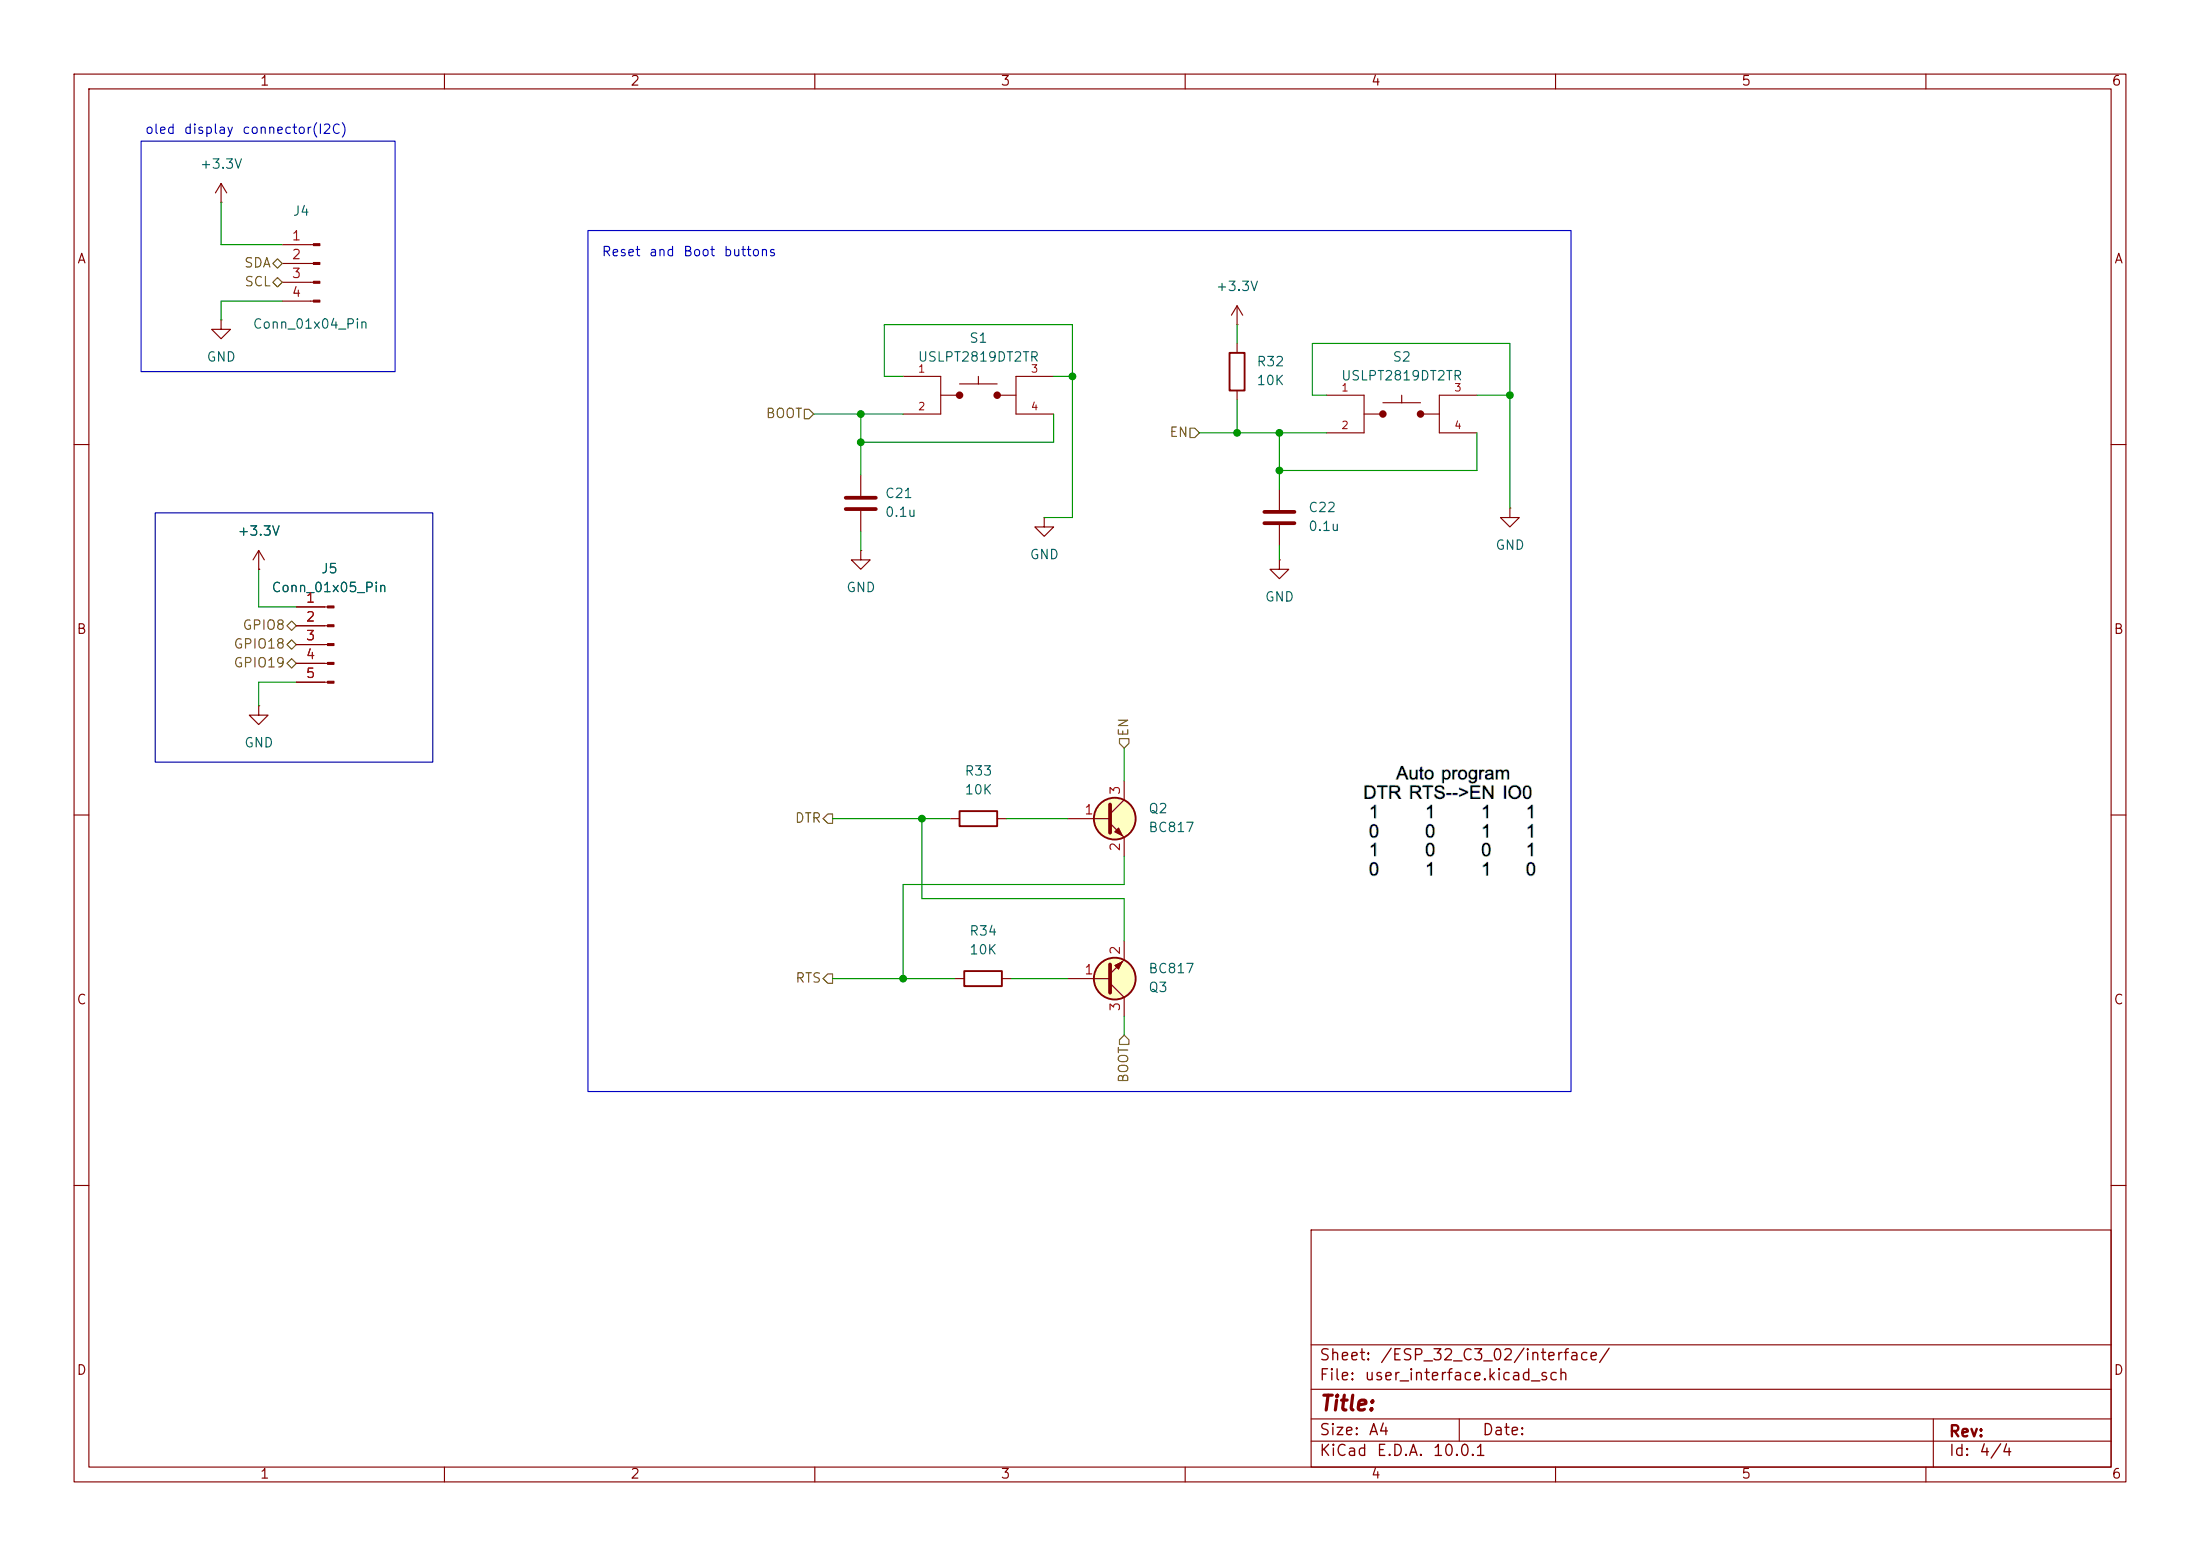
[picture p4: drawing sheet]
(kicad_sch
 (version 20260306)
 (generator "eeschema")
 (generator_version "10.0")
 (paper "A4")
 (lib_symbols
  (symbol "Connector:Conn_01x04_Pin"
   (pin_names
    (offset 1.016) (hide yes)) (exclude_from_sim no) (in_bom yes) (on_board yes)
   (in_pos_files yes)
   (duplicate_pin_numbers_are_jumpers no)
   (property "Reference" "J" (at 0 5.08 0) (show_name no) (do_not_autoplace no) (effects (font (size 1.27 1.27))))
   (property "Value" "Conn_01x04_Pin" (at 0 -7.62 0) (show_name no) (do_not_autoplace no) (effects (font (size 1.27 1.27))))
   (property "Footprint" "" (at 0 0 0) (show_name no) (do_not_autoplace no) (hide yes) (effects (font (size 1.27 1.27))))
   (property "Datasheet" "" (at 0 0 0) (show_name no) (do_not_autoplace no) (hide yes) (effects (font (size 1.27 1.27))))
   (property "Description" "Generic connector, single row, 01x04, script generated" (at 0 0 0) (show_name no) (do_not_autoplace no) (hide yes) (effects (font (size 1.27 1.27))))
   (property "ki_locked" "" (at 0 0 0) (show_name no) (do_not_autoplace no) (effects (font (size 1.27 1.27))))
   (symbol "Conn_01x04_Pin_1_1"
    (rectangle (start 0.8636 2.667) (end 0 2.413) (stroke (width 0.1524) (type default)) (fill (type outline)))
    (rectangle (start 0.8636 0.127) (end 0 -0.127) (stroke (width 0.1524) (type default)) (fill (type outline)))
    (rectangle (start 0.8636 -2.413) (end 0 -2.667) (stroke (width 0.1524) (type default)) (fill (type outline)))
    (rectangle (start 0.8636 -4.953) (end 0 -5.207) (stroke (width 0.1524) (type default)) (fill (type outline)))
    (polyline (pts (xy 1.27 2.54) (xy 0.8636 2.54)) (stroke (width 0.1524) (type default)) (fill (type none)))
    (polyline (pts (xy 1.27 0) (xy 0.8636 0)) (stroke (width 0.1524) (type default)) (fill (type none)))
    (polyline (pts (xy 1.27 -2.54) (xy 0.8636 -2.54)) (stroke (width 0.1524) (type default)) (fill (type none)))
    (polyline (pts (xy 1.27 -5.08) (xy 0.8636 -5.08)) (stroke (width 0.1524) (type default)) (fill (type none)))
    (pin passive line (at 5.08 2.54 180) (length 3.81) (name "Pin_1" (effects (font (size 1.27 1.27)))) (number "1" (effects (font (size 1.27 1.27)))))
    (pin passive line (at 5.08 0 180) (length 3.81) (name "Pin_2" (effects (font (size 1.27 1.27)))) (number "2" (effects (font (size 1.27 1.27)))))
    (pin passive line (at 5.08 -2.54 180) (length 3.81) (name "Pin_3" (effects (font (size 1.27 1.27)))) (number "3" (effects (font (size 1.27 1.27)))))
    (pin passive line (at 5.08 -5.08 180) (length 3.81) (name "Pin_4" (effects (font (size 1.27 1.27)))) (number "4" (effects (font (size 1.27 1.27))))))
   (embedded_fonts no))
  (symbol "Connector:Conn_01x05_Pin"
   (pin_names
    (offset 1.016) (hide yes)) (exclude_from_sim no) (in_bom yes) (on_board yes)
   (in_pos_files yes)
   (duplicate_pin_numbers_are_jumpers no)
   (property "Reference" "J" (at 0 7.62 0) (show_name no) (do_not_autoplace no) (effects (font (size 1.27 1.27))))
   (property "Value" "Conn_01x05_Pin" (at 0 -7.62 0) (show_name no) (do_not_autoplace no) (effects (font (size 1.27 1.27))))
   (property "Footprint" "" (at 0 0 0) (show_name no) (do_not_autoplace no) (hide yes) (effects (font (size 1.27 1.27))))
   (property "Datasheet" "" (at 0 0 0) (show_name no) (do_not_autoplace no) (hide yes) (effects (font (size 1.27 1.27))))
   (property "Description" "Generic connector, single row, 01x05, script generated" (at 0 0 0) (show_name no) (do_not_autoplace no) (hide yes) (effects (font (size 1.27 1.27))))
   (property "ki_locked" "" (at 0 0 0) (show_name no) (do_not_autoplace no) (effects (font (size 1.27 1.27))))
   (symbol "Conn_01x05_Pin_1_1"
    (rectangle (start 0.8636 5.207) (end 0 4.953) (stroke (width 0.1524) (type default)) (fill (type outline)))
    (rectangle (start 0.8636 2.667) (end 0 2.413) (stroke (width 0.1524) (type default)) (fill (type outline)))
    (rectangle (start 0.8636 0.127) (end 0 -0.127) (stroke (width 0.1524) (type default)) (fill (type outline)))
    (rectangle (start 0.8636 -2.413) (end 0 -2.667) (stroke (width 0.1524) (type default)) (fill (type outline)))
    (rectangle (start 0.8636 -4.953) (end 0 -5.207) (stroke (width 0.1524) (type default)) (fill (type outline)))
    (polyline (pts (xy 1.27 5.08) (xy 0.8636 5.08)) (stroke (width 0.1524) (type default)) (fill (type none)))
    (polyline (pts (xy 1.27 2.54) (xy 0.8636 2.54)) (stroke (width 0.1524) (type default)) (fill (type none)))
    (polyline (pts (xy 1.27 0) (xy 0.8636 0)) (stroke (width 0.1524) (type default)) (fill (type none)))
    (polyline (pts (xy 1.27 -2.54) (xy 0.8636 -2.54)) (stroke (width 0.1524) (type default)) (fill (type none)))
    (polyline (pts (xy 1.27 -5.08) (xy 0.8636 -5.08)) (stroke (width 0.1524) (type default)) (fill (type none)))
    (pin passive line (at 5.08 5.08 180) (length 3.81) (name "Pin_1" (effects (font (size 1.27 1.27)))) (number "1" (effects (font (size 1.27 1.27)))))
    (pin passive line (at 5.08 2.54 180) (length 3.81) (name "Pin_2" (effects (font (size 1.27 1.27)))) (number "2" (effects (font (size 1.27 1.27)))))
    (pin passive line (at 5.08 0 180) (length 3.81) (name "Pin_3" (effects (font (size 1.27 1.27)))) (number "3" (effects (font (size 1.27 1.27)))))
    (pin passive line (at 5.08 -2.54 180) (length 3.81) (name "Pin_4" (effects (font (size 1.27 1.27)))) (number "4" (effects (font (size 1.27 1.27)))))
    (pin passive line (at 5.08 -5.08 180) (length 3.81) (name "Pin_5" (effects (font (size 1.27 1.27)))) (number "5" (effects (font (size 1.27 1.27))))))
   (embedded_fonts no))
  (symbol "Device:C"
   (pin_numbers (hide yes))
   (pin_names
    (offset 0.254)) (exclude_from_sim no) (in_bom yes) (on_board yes)
   (in_pos_files yes)
   (duplicate_pin_numbers_are_jumpers no)
   (property "Reference" "C" (at 0.635 2.54 0) (show_name no) (do_not_autoplace no) (effects (font (size 1.27 1.27)) (justify left)))
   (property "Value" "C" (at 0.635 -2.54 0) (show_name no) (do_not_autoplace no) (effects (font (size 1.27 1.27)) (justify left)))
   (property "Footprint" "" (at 0.9652 -3.81 0) (show_name no) (do_not_autoplace no) (hide yes) (effects (font (size 1.27 1.27))))
   (property "Datasheet" "" (at 0 0 0) (show_name no) (do_not_autoplace no) (hide yes) (effects (font (size 1.27 1.27))))
   (property "Description" "Unpolarized capacitor" (at 0 0 0) (show_name no) (do_not_autoplace no) (hide yes) (effects (font (size 1.27 1.27))))
   (symbol "C_0_1"
    (polyline (pts (xy -2.032 0.762) (xy 2.032 0.762)) (stroke (width 0.508) (type default)) (fill (type none)))
    (polyline (pts (xy -2.032 -0.762) (xy 2.032 -0.762)) (stroke (width 0.508) (type default)) (fill (type none))))
   (symbol "C_1_1"
    (pin passive line (at 0 3.81 270) (length 2.794) (name "" (effects (font (size 1.27 1.27)))) (number "1" (effects (font (size 1.27 1.27)))))
    (pin passive line (at 0 -3.81 90) (length 2.794) (name "" (effects (font (size 1.27 1.27)))) (number "2" (effects (font (size 1.27 1.27))))))
   (embedded_fonts no))
  (symbol "Device:R"
   (pin_numbers (hide yes))
   (pin_names
    (offset 0)) (exclude_from_sim no) (in_bom yes) (on_board yes)
   (in_pos_files yes)
   (duplicate_pin_numbers_are_jumpers no)
   (property "Reference" "R" (at 2.032 0 90) (show_name no) (do_not_autoplace no) (effects (font (size 1.27 1.27))))
   (property "Value" "R" (at 0 0 90) (show_name no) (do_not_autoplace no) (effects (font (size 1.27 1.27))))
   (property "Footprint" "" (at -1.778 0 90) (show_name no) (do_not_autoplace no) (hide yes) (effects (font (size 1.27 1.27))))
   (property "Datasheet" "" (at 0 0 0) (show_name no) (do_not_autoplace no) (hide yes) (effects (font (size 1.27 1.27))))
   (property "Description" "Resistor" (at 0 0 0) (show_name no) (do_not_autoplace no) (hide yes) (effects (font (size 1.27 1.27))))
   (symbol "R_0_1"
    (rectangle (start -1.016 -2.54) (end 1.016 2.54) (stroke (width 0.254) (type default)) (fill (type none))))
   (symbol "R_1_1"
    (pin passive line (at 0 3.81 270) (length 1.27) (name "" (effects (font (size 1.27 1.27)))) (number "1" (effects (font (size 1.27 1.27)))))
    (pin passive line (at 0 -3.81 90) (length 1.27) (name "" (effects (font (size 1.27 1.27)))) (number "2" (effects (font (size 1.27 1.27))))))
   (embedded_fonts no))
  (symbol "PCM_Transistor_BJT_AKL:BC817"
   (pin_names (hide yes)) (exclude_from_sim no) (in_bom yes) (on_board yes)
   (in_pos_files yes)
   (duplicate_pin_numbers_are_jumpers no)
   (property "Reference" "Q" (at 5.08 1.27 0) (show_name no) (do_not_autoplace no) (effects (font (size 1.27 1.27)) (justify left)))
   (property "Value" "BC817" (at 5.08 -1.27 0) (show_name no) (do_not_autoplace no) (effects (font (size 1.27 1.27)) (justify left)))
   (property "Footprint" "PCM_Package_TO_SOT_SMD_AKL:SOT-23" (at 5.08 2.54 0) (show_name no) (do_not_autoplace no) (hide yes) (effects (font (size 1.27 1.27))))
   (property "Datasheet" "https://www.tme.eu/Document/7b5ea7386544f524d0315334956093bb/BC817-16.215.pdf" (at 0 0 0) (show_name no) (do_not_autoplace no) (hide yes) (effects (font (size 1.27 1.27))))
   (property "Description" "NPN SOT-23 transistor, 45V, 500mA, 250mW, Complementary to BC807, Alternate KiCAD Library" (at 0 0 0) (show_name no) (do_not_autoplace no) (hide yes) (effects (font (size 1.27 1.27))))
   (symbol "BC817_0_1"
    (polyline (pts (xy 0.635 1.905) (xy 0.635 -1.905) (xy 0.635 -1.905)) (stroke (width 0.508) (type default)) (fill (type none)))
    (polyline (pts (xy 0.635 0.635) (xy 2.54 2.54)) (stroke (width 0) (type default)) (fill (type none)))
    (polyline (pts (xy 0.635 -0.635) (xy 2.54 -2.54) (xy 2.54 -2.54)) (stroke (width 0) (type default)) (fill (type none)))
    (circle (center 1.27 0) (radius 2.8194) (stroke (width 0.254) (type default)) (fill (type background)))
    (polyline (pts (xy 1.27 -1.778) (xy 1.778 -1.27) (xy 2.286 -2.286) (xy 1.27 -1.778) (xy 1.27 -1.778)) (stroke (width 0) (type default)) (fill (type outline))))
   (symbol "BC817_1_1"
    (pin input line (at -5.08 0 0) (length 5.715) (name "B" (effects (font (size 1.27 1.27)))) (number "1" (effects (font (size 1.27 1.27)))))
    (pin passive line (at 2.54 -5.08 90) (length 2.54) (name "E" (effects (font (size 1.27 1.27)))) (number "2" (effects (font (size 1.27 1.27)))))
    (pin passive line (at 2.54 5.08 270) (length 2.54) (name "C" (effects (font (size 1.27 1.27)))) (number "3" (effects (font (size 1.27 1.27))))))
   (embedded_fonts no))
  (symbol "TL3305AF260QG:TL3305AF260QG"
   (pin_names
    (offset 1.016)) (exclude_from_sim no) (in_bom yes) (on_board yes)
   (in_pos_files yes)
   (duplicate_pin_numbers_are_jumpers no)
   (property "Reference" "U" (at -5.08 5.08 0) (show_name no) (do_not_autoplace no) (effects (font (size 1.27 1.27)) (justify left bottom)))
   (property "Value" "TL3305AF260QG" (at -5.08 -5.08 0) (show_name no) (do_not_autoplace no) (effects (font (size 1.27 1.27)) (justify left bottom)))
   (property "Footprint" "TL3305AF260QG:SW_TL3305AF260QG" (at 0 0 0) (show_name no) (do_not_autoplace no) (hide yes) (effects (font (size 1.27 1.27)) (justify bottom)))
   (property "Datasheet" "" (at 0 0 0) (show_name no) (do_not_autoplace no) (hide yes) (effects (font (size 1.27 1.27))))
   (property "Description" "Tactile Switch SPST-NO Top Actuated Surface Mount" (at 0 0 0) (show_name no) (do_not_autoplace no) (hide yes) (effects (font (size 1.27 1.27)) (justify bottom)))
   (property "MF" "E-Switch" (at 0 0 0) (show_name no) (do_not_autoplace no) (hide yes) (effects (font (size 1.27 1.27)) (justify bottom)))
   (property "MAXIMUM_PACKAGE_HEIGHT" "3.8mm" (at 0 0 0) (show_name no) (do_not_autoplace no) (hide yes) (effects (font (size 1.27 1.27)) (justify bottom)))
   (property "Package" "SMD-4 E-Switch" (at 0 0 0) (show_name no) (do_not_autoplace no) (hide yes) (effects (font (size 1.27 1.27)) (justify bottom)))
   (property "Price" "None" (at 0 0 0) (show_name no) (do_not_autoplace no) (hide yes) (effects (font (size 1.27 1.27)) (justify bottom)))
   (property "Check_prices" "https://www.snapeda.com/parts/TL3305AF260QG/E-Switch/view-part/?ref=eda" (at 0 0 0) (show_name no) (do_not_autoplace no) (hide yes) (effects (font (size 1.27 1.27)) (justify bottom)))
   (property "STANDARD" "Manufacturer recommendations" (at 0 0 0) (show_name no) (do_not_autoplace no) (hide yes) (effects (font (size 1.27 1.27)) (justify bottom)))
   (property "PARTREV" "C" (at 0 0 0) (show_name no) (do_not_autoplace no) (hide yes) (effects (font (size 1.27 1.27)) (justify bottom)))
   (property "SnapEDA_Link" "https://www.snapeda.com/parts/TL3305AF260QG/E-Switch/view-part/?ref=snap" (at 0 0 0) (show_name no) (do_not_autoplace no) (hide yes) (effects (font (size 1.27 1.27)) (justify bottom)))
   (property "MP" "TL3305AF260QG" (at 0 0 0) (show_name no) (do_not_autoplace no) (hide yes) (effects (font (size 1.27 1.27)) (justify bottom)))
   (property "Availability" "In Stock" (at 0 0 0) (show_name no) (do_not_autoplace no) (hide yes) (effects (font (size 1.27 1.27)) (justify bottom)))
   (property "MANUFACTURER" "E-Switch" (at 0 0 0) (show_name no) (do_not_autoplace no) (hide yes) (effects (font (size 1.27 1.27)) (justify bottom)))
   (symbol "TL3305AF260QG_0_0"
    (polyline (pts (xy -5.08 2.54) (xy -5.08 -2.54)) (stroke (width 0.1524) (type default)) (fill (type none)))
    (polyline (pts (xy -5.08 0) (xy -2.54 0)) (stroke (width 0.1524) (type default)) (fill (type none)))
    (polyline (pts (xy -2.54 1.524) (xy 0 1.524)) (stroke (width 0.1524) (type default)) (fill (type none)))
    (circle (center -2.54 0) (radius 0.254) (stroke (width 0.508) (type default)) (fill (type none)))
    (polyline (pts (xy 0 2.54) (xy 0 1.524)) (stroke (width 0.1524) (type default)) (fill (type none)))
    (polyline (pts (xy 0 1.524) (xy 2.54 1.524)) (stroke (width 0.1524) (type default)) (fill (type none)))
    (circle (center 2.54 0) (radius 0.254) (stroke (width 0.508) (type default)) (fill (type none)))
    (polyline (pts (xy 5.08 2.54) (xy 5.08 -2.54)) (stroke (width 0.1524) (type default)) (fill (type none)))
    (polyline (pts (xy 5.08 0) (xy 2.54 0)) (stroke (width 0.1524) (type default)) (fill (type none)))
    (pin passive line (at -10.16 2.54 0) (length 5.08) (name "" (effects (font (size 1.016 1.016)))) (number "1" (effects (font (size 1.016 1.016)))))
    (pin passive line (at -10.16 -2.54 0) (length 5.08) (name "" (effects (font (size 1.016 1.016)))) (number "2" (effects (font (size 1.016 1.016)))))
    (pin passive line (at 10.16 2.54 180) (length 5.08) (name "" (effects (font (size 1.016 1.016)))) (number "3" (effects (font (size 1.016 1.016)))))
    (pin passive line (at 10.16 -2.54 180) (length 5.08) (name "" (effects (font (size 1.016 1.016)))) (number "4" (effects (font (size 1.016 1.016))))))
   (embedded_fonts no))
  (symbol "power:+3.3V"
   (power global)
   (pin_numbers (hide yes))
   (pin_names
    (offset 0) (hide yes)) (exclude_from_sim no) (in_bom yes) (on_board yes)
   (in_pos_files yes)
   (duplicate_pin_numbers_are_jumpers no)
   (property "Reference" "#PWR" (at 0 -3.81 0) (show_name no) (do_not_autoplace no) (hide yes) (effects (font (size 1.27 1.27))))
   (property "Value" "+3.3V" (at 0 3.556 0) (show_name no) (do_not_autoplace no) (effects (font (size 1.27 1.27))))
   (property "Footprint" "" (at 0 0 0) (show_name no) (do_not_autoplace no) (hide yes) (effects (font (size 1.27 1.27))))
   (property "Datasheet" "" (at 0 0 0) (show_name no) (do_not_autoplace no) (hide yes) (effects (font (size 1.27 1.27))))
   (property "Description" "Power symbol creates a global label with name \"+3.3V\"" (at 0 0 0) (show_name no) (do_not_autoplace no) (hide yes) (effects (font (size 1.27 1.27))))
   (symbol "+3.3V_0_1"
    (polyline (pts (xy -0.762 1.27) (xy 0 2.54)) (stroke (width 0) (type default)) (fill (type none)))
    (polyline (pts (xy 0 2.54) (xy 0.762 1.27)) (stroke (width 0) (type default)) (fill (type none)))
    (polyline (pts (xy 0 0) (xy 0 2.54)) (stroke (width 0) (type default)) (fill (type none))))
   (symbol "+3.3V_1_1"
    (pin power_in line (at 0 0 90) (length 0) (name "" (effects (font (size 1.27 1.27)))) (number "1" (effects (font (size 1.27 1.27))))))
   (embedded_fonts no))
  (symbol "power:GND"
   (power global)
   (pin_numbers (hide yes))
   (pin_names
    (offset 0) (hide yes)) (exclude_from_sim no) (in_bom yes) (on_board yes)
   (in_pos_files yes)
   (duplicate_pin_numbers_are_jumpers no)
   (property "Reference" "#PWR" (at 0 -6.35 0) (show_name no) (do_not_autoplace no) (hide yes) (effects (font (size 1.27 1.27))))
   (property "Value" "GND" (at 0 -3.81 0) (show_name no) (do_not_autoplace no) (effects (font (size 1.27 1.27))))
   (property "Footprint" "" (at 0 0 0) (show_name no) (do_not_autoplace no) (hide yes) (effects (font (size 1.27 1.27))))
   (property "Datasheet" "" (at 0 0 0) (show_name no) (do_not_autoplace no) (hide yes) (effects (font (size 1.27 1.27))))
   (property "Description" "Power symbol creates a global label with name \"GND\" , ground" (at 0 0 0) (show_name no) (do_not_autoplace no) (hide yes) (effects (font (size 1.27 1.27))))
   (symbol "GND_0_1"
    (polyline (pts (xy 0 0) (xy 0 -1.27) (xy 1.27 -1.27) (xy 0 -2.54) (xy -1.27 -1.27) (xy 0 -1.27)) (stroke (width 0) (type default)) (fill (type none))))
   (symbol "GND_1_1"
    (pin power_in line (at 0 0 270) (length 0) (name "" (effects (font (size 1.27 1.27)))) (number "1" (effects (font (size 1.27 1.27))))))
   (embedded_fonts no)))
 (rectangle
  (start 19.05 19.05)
  (end 53.34 50.165)
  (stroke (width 0) (type default))
  (fill (type none)))
 (rectangle
  (start 79.375 31.115)
  (end 212.09 147.32)
  (stroke (width 0) (type default))
  (fill (type none)))
 (rectangle
  (start 20.955 69.215)
  (end 58.42 102.87)
  (stroke (width 0) (type default))
  (fill (type none)))
 (text "Reset and Boot buttons\n"
  (exclude_from_sim no)
  (at 92.71 34.29 0)
  (effects (font (size 1.27 1.27))))
 (text "oled display connector(I2C)\n"
  (exclude_from_sim no)
  (at 33.02 17.78 0)
  (effects (font (size 1.27 1.27))))
 (junction
  (at 116.205 55.88)
  (diameter 0)
  (color 0 0 0 0))
 (junction
  (at 167.005 58.42)
  (diameter 0)
  (color 0 0 0 0))
 (junction
  (at 172.72 58.42)
  (diameter 0)
  (color 0 0 0 0))
 (junction
  (at 116.205 59.69)
  (diameter 0)
  (color 0 0 0 0))
 (junction
  (at 121.92 132.08)
  (diameter 0)
  (color 0 0 0 0))
 (junction
  (at 124.46 110.49)
  (diameter 0)
  (color 0 0 0 0))
 (junction
  (at 144.78 50.8)
  (diameter 0)
  (color 0 0 0 0))
 (junction
  (at 172.72 63.5)
  (diameter 0)
  (color 0 0 0 0))
 (junction
  (at 203.835 53.34)
  (diameter 0)
  (color 0 0 0 0))
 (wire
  (pts (xy 177.165 53.34) (xy 177.165 46.355))
  (stroke (width 0) (type default)))
 (wire
  (pts (xy 172.72 63.5) (xy 199.39 63.5))
  (stroke (width 0) (type default)))
 (wire
  (pts (xy 136.525 132.08) (xy 144.145 132.08))
  (stroke (width 0) (type default)))
 (wire
  (pts (xy 172.72 63.5) (xy 172.72 66.04))
  (stroke (width 0) (type default)))
 (wire
  (pts (xy 144.78 43.815) (xy 144.78 50.8))
  (stroke (width 0) (type default)))
 (wire
  (pts (xy 34.925 92.075) (xy 34.925 95.25))
  (stroke (width 0) (type default)))
 (wire
  (pts (xy 112.395 110.49) (xy 124.46 110.49))
  (stroke (width 0) (type default)))
 (wire
  (pts (xy 144.78 69.85) (xy 140.97 69.85))
  (stroke (width 0) (type default)))
 (wire
  (pts (xy 151.765 115.57) (xy 151.765 119.38))
  (stroke (width 0) (type default)))
 (wire
  (pts (xy 203.835 53.34) (xy 203.835 68.58))
  (stroke (width 0) (type default)))
 (wire
  (pts (xy 177.165 53.34) (xy 179.07 53.34))
  (stroke (width 0) (type default)))
 (wire
  (pts (xy 167.005 53.975) (xy 167.005 58.42))
  (stroke (width 0) (type default)))
 (wire
  (pts (xy 124.46 110.49) (xy 124.46 121.285))
  (stroke (width 0) (type default)))
 (wire
  (pts (xy 142.24 50.8) (xy 144.78 50.8))
  (stroke (width 0) (type default)))
 (wire
  (pts (xy 199.39 53.34) (xy 203.835 53.34))
  (stroke (width 0) (type default)))
 (wire
  (pts (xy 151.765 121.285) (xy 151.765 127))
  (stroke (width 0) (type default)))
 (wire
  (pts (xy 172.72 58.42) (xy 179.07 58.42))
  (stroke (width 0) (type default)))
 (wire
  (pts (xy 38.1 40.64) (xy 29.845 40.64))
  (stroke (width 0) (type default)))
 (wire
  (pts (xy 172.72 58.42) (xy 172.72 63.5))
  (stroke (width 0) (type default)))
 (wire
  (pts (xy 29.845 27.305) (xy 29.845 33.02))
  (stroke (width 0) (type default)))
 (wire
  (pts (xy 116.205 74.295) (xy 116.205 71.755))
  (stroke (width 0) (type default)))
 (wire
  (pts (xy 172.72 75.565) (xy 172.72 73.66))
  (stroke (width 0) (type default)))
 (wire
  (pts (xy 34.925 76.835) (xy 34.925 81.915))
  (stroke (width 0) (type default)))
 (wire
  (pts (xy 167.005 58.42) (xy 172.72 58.42))
  (stroke (width 0) (type default)))
 (wire
  (pts (xy 199.39 58.42) (xy 199.39 63.5))
  (stroke (width 0) (type default)))
 (wire
  (pts (xy 112.395 132.08) (xy 121.92 132.08))
  (stroke (width 0) (type default)))
 (wire
  (pts (xy 116.205 55.88) (xy 116.205 59.69))
  (stroke (width 0) (type default)))
 (wire
  (pts (xy 124.46 121.285) (xy 151.765 121.285))
  (stroke (width 0) (type default)))
 (wire
  (pts (xy 109.855 55.88) (xy 116.205 55.88))
  (stroke (width 0) (type default)))
 (wire
  (pts (xy 40.005 92.075) (xy 34.925 92.075))
  (stroke (width 0) (type default)))
 (wire
  (pts (xy 34.925 81.915) (xy 40.005 81.915))
  (stroke (width 0) (type default)))
 (wire
  (pts (xy 121.92 50.8) (xy 119.38 50.8))
  (stroke (width 0) (type default)))
 (wire
  (pts (xy 151.765 119.38) (xy 121.92 119.38))
  (stroke (width 0) (type default)))
 (wire
  (pts (xy 119.38 43.815) (xy 119.38 50.8))
  (stroke (width 0) (type default)))
 (wire
  (pts (xy 29.845 33.02) (xy 38.1 33.02))
  (stroke (width 0) (type default)))
 (wire
  (pts (xy 135.89 110.49) (xy 144.145 110.49))
  (stroke (width 0) (type default)))
 (wire
  (pts (xy 203.835 46.355) (xy 203.835 53.34))
  (stroke (width 0) (type default)))
 (wire
  (pts (xy 161.925 58.42) (xy 167.005 58.42))
  (stroke (width 0) (type default)))
 (wire
  (pts (xy 121.92 132.08) (xy 128.905 132.08))
  (stroke (width 0) (type default)))
 (wire
  (pts (xy 29.845 40.64) (xy 29.845 43.18))
  (stroke (width 0) (type default)))
 (wire
  (pts (xy 167.005 43.815) (xy 167.005 46.355))
  (stroke (width 0) (type default)))
 (wire
  (pts (xy 121.92 119.38) (xy 121.92 132.08))
  (stroke (width 0) (type default)))
 (wire
  (pts (xy 151.765 100.965) (xy 151.765 105.41))
  (stroke (width 0) (type default)))
 (wire
  (pts (xy 116.205 55.88) (xy 121.92 55.88))
  (stroke (width 0) (type default)))
 (wire
  (pts (xy 151.765 139.7) (xy 151.765 137.16))
  (stroke (width 0) (type default)))
 (wire
  (pts (xy 119.38 43.815) (xy 144.78 43.815))
  (stroke (width 0) (type default)))
 (wire
  (pts (xy 142.24 59.69) (xy 116.205 59.69))
  (stroke (width 0) (type default)))
 (wire
  (pts (xy 144.78 50.8) (xy 144.78 69.85))
  (stroke (width 0) (type default)))
 (wire
  (pts (xy 177.165 46.355) (xy 203.835 46.355))
  (stroke (width 0) (type default)))
 (wire
  (pts (xy 128.27 110.49) (xy 124.46 110.49))
  (stroke (width 0) (type default)))
 (wire
  (pts (xy 116.205 59.69) (xy 116.205 64.135))
  (stroke (width 0) (type default)))
 (wire
  (pts (xy 142.24 55.88) (xy 142.24 59.69))
  (stroke (width 0) (type default)))
 (image
  (at 195.58 111.125)
  (scale 0.559559)
  (data))
 (hierarchical_label "RTS"
  (shape output)
  (at 112.395 132.08 180)
  (effects (font (size 1.27 1.27)) (justify right)))
 (hierarchical_label "SCL"
  (shape bidirectional)
  (at 38.1 38.1 180)
  (effects (font (size 1.27 1.27)) (justify right)))
 (hierarchical_label "BOOT"
  (shape input)
  (at 109.855 55.88 180)
  (effects (font (size 1.27 1.27)) (justify right)))
 (hierarchical_label "EN"
  (shape input)
  (at 151.765 100.965 90)
  (effects (font (size 1.27 1.27)) (justify left)))
 (hierarchical_label "BOOT"
  (shape input)
  (at 151.765 139.7 270)
  (effects (font (size 1.27 1.27)) (justify right)))
 (hierarchical_label "GPIO8"
  (shape bidirectional)
  (at 40.005 84.455 180)
  (effects (font (size 1.27 1.27)) (justify right)))
 (hierarchical_label "SDA"
  (shape bidirectional)
  (at 38.1 35.56 180)
  (effects (font (size 1.27 1.27)) (justify right)))
 (hierarchical_label "DTR"
  (shape output)
  (at 112.395 110.49 180)
  (effects (font (size 1.27 1.27)) (justify right)))
 (hierarchical_label "GPIO19"
  (shape bidirectional)
  (at 40.005 89.535 180)
  (effects (font (size 1.27 1.27)) (justify right)))
 (hierarchical_label "GPIO18"
  (shape bidirectional)
  (at 40.005 86.995 180)
  (effects (font (size 1.27 1.27)) (justify right)))
 (hierarchical_label "EN"
  (shape input)
  (at 161.925 58.42 180)
  (effects (font (size 1.27 1.27)) (justify right)))
 (symbol
  (lib_id "TL3305AF260QG:TL3305AF260QG")
  (at 132.08 53.34 0)
  (unit 1)
  (body_style 1)
  (exclude_from_sim no)
  (in_bom yes)
  (on_board yes)
  (in_pos_files yes)
  (dnp no)
  (fields_autoplaced yes)
  (property "Reference" "S1" (at 132.08 45.72 0) (show_name no) (do_not_autoplace no) (effects (font (size 1.27 1.27))))
  (property "Value" "USLPT2819DT2TR" (at 132.08 48.26 0) (show_name no) (do_not_autoplace no) (effects (font (size 1.27 1.27))))
  (property "Footprint" "Footprints:SW_TL3305AF260QG" (at 132.08 53.34 0) (hide yes) (show_name no) (do_not_autoplace no) (effects (font (size 1.27 1.27)) (justify bottom)))
  (property "Datasheet" "" (at 132.08 53.34 0) (hide yes) (show_name no) (do_not_autoplace no) (effects (font (size 1.27 1.27))))
  (property "Description" "Tactile Switch SPST-NO Top Actuated Surface Mount" (at 132.08 53.34 0) (hide yes) (show_name no) (do_not_autoplace no) (effects (font (size 1.27 1.27)) (justify bottom)))
  (property "MF" "E-Switch" (at 132.08 53.34 0) (hide yes) (show_name no) (do_not_autoplace no) (effects (font (size 1.27 1.27)) (justify bottom)))
  (property "Check_prices" "https://www.snapeda.com/parts/TL3305AF260QG/E-Switch/view-part/?ref=eda" (at 132.08 53.34 0) (hide yes) (show_name no) (do_not_autoplace no) (effects (font (size 1.27 1.27)) (justify bottom)))
  (property "STANDARD" "Manufacturer recommendations" (at 132.08 53.34 0) (hide yes) (show_name no) (do_not_autoplace no) (effects (font (size 1.27 1.27)) (justify bottom)))
  (property "PARTREV" "C" (at 132.08 53.34 0) (hide yes) (show_name no) (do_not_autoplace no) (effects (font (size 1.27 1.27)) (justify bottom)))
  (property "SnapEDA_Link" "https://www.snapeda.com/parts/TL3305AF260QG/E-Switch/view-part/?ref=snap" (at 132.08 53.34 0) (hide yes) (show_name no) (do_not_autoplace no) (effects (font (size 1.27 1.27)) (justify bottom)))
  (property "MP" "TL3305AF260QG" (at 132.08 53.34 0) (hide yes) (show_name no) (do_not_autoplace no) (effects (font (size 1.27 1.27)) (justify bottom)))
  (property "MANUFACTURER" "E-Switch" (at 132.08 53.34 0) (hide yes) (show_name no) (do_not_autoplace no) (effects (font (size 1.27 1.27)) (justify bottom)))
  (property "MAXIMUM_PACKAGE_HEIGHT" "3.8mm" (at 132.08 53.34 0) (hide yes) (show_name no) (do_not_autoplace no) (effects (font (size 1.27 1.27)) (justify bottom)))
  (pin "4")
  (pin "1")
  (pin "3")
  (pin "2"))
 (symbol
  (lib_id "power:+3.3V")
  (at 167.005 43.815 0)
  (unit 1)
  (body_style 1)
  (exclude_from_sim no)
  (in_bom yes)
  (on_board yes)
  (in_pos_files yes)
  (dnp no)
  (fields_autoplaced yes)
  (property "Reference" "#PWR056" (at 167.005 47.625 0) (hide yes) (show_name no) (do_not_autoplace no) (effects (font (size 1.27 1.27))))
  (property "Value" "+3.3V" (at 167.005 38.735 0) (show_name no) (do_not_autoplace no) (effects (font (size 1.27 1.27))))
  (property "Footprint" "" (at 167.005 43.815 0) (hide yes) (show_name no) (do_not_autoplace no) (effects (font (size 1.27 1.27))))
  (property "Datasheet" "" (at 167.005 43.815 0) (hide yes) (show_name no) (do_not_autoplace no) (effects (font (size 1.27 1.27))))
  (property "Description" "Power symbol creates a global label with name \"+3.3V\"" (at 167.005 43.815 0) (hide yes) (show_name no) (do_not_autoplace no) (effects (font (size 1.27 1.27))))
  (pin "1"))
 (symbol
  (lib_id "power:+3.3V")
  (at 34.925 76.835 0)
  (unit 1)
  (body_style 1)
  (exclude_from_sim no)
  (in_bom yes)
  (on_board yes)
  (in_pos_files yes)
  (dnp no)
  (fields_autoplaced yes)
  (property "Reference" "#PWR051" (at 34.925 80.645 0) (hide yes) (show_name no) (do_not_autoplace no) (effects (font (size 1.27 1.27))))
  (property "Value" "+3.3V" (at 34.925 71.755 0) (show_name no) (do_not_autoplace no) (effects (font (size 1.27 1.27))))
  (property "Footprint" "" (at 34.925 76.835 0) (hide yes) (show_name no) (do_not_autoplace no) (effects (font (size 1.27 1.27))))
  (property "Datasheet" "" (at 34.925 76.835 0) (hide yes) (show_name no) (do_not_autoplace no) (effects (font (size 1.27 1.27))))
  (property "Description" "Power symbol creates a global label with name \"+3.3V\"" (at 34.925 76.835 0) (hide yes) (show_name no) (do_not_autoplace no) (effects (font (size 1.27 1.27))))
  (pin "1"))
 (symbol
  (lib_id "power:GND")
  (at 203.835 68.58 0)
  (unit 1)
  (body_style 1)
  (exclude_from_sim no)
  (in_bom yes)
  (on_board yes)
  (in_pos_files yes)
  (dnp no)
  (fields_autoplaced yes)
  (property "Reference" "#PWR055" (at 203.835 74.93 0) (hide yes) (show_name no) (do_not_autoplace no) (effects (font (size 1.27 1.27))))
  (property "Value" "GND" (at 203.835 73.66 0) (show_name no) (do_not_autoplace no) (effects (font (size 1.27 1.27))))
  (property "Footprint" "" (at 203.835 68.58 0) (hide yes) (show_name no) (do_not_autoplace no) (effects (font (size 1.27 1.27))))
  (property "Datasheet" "" (at 203.835 68.58 0) (hide yes) (show_name no) (do_not_autoplace no) (effects (font (size 1.27 1.27))))
  (property "Description" "Power symbol creates a global label with name \"GND\" , ground" (at 203.835 68.58 0) (hide yes) (show_name no) (do_not_autoplace no) (effects (font (size 1.27 1.27))))
  (pin "1"))
 (symbol
  (lib_id "power:GND")
  (at 116.205 74.295 0)
  (unit 1)
  (body_style 1)
  (exclude_from_sim no)
  (in_bom yes)
  (on_board yes)
  (in_pos_files yes)
  (dnp no)
  (fields_autoplaced yes)
  (property "Reference" "#PWR052" (at 116.205 80.645 0) (hide yes) (show_name no) (do_not_autoplace no) (effects (font (size 1.27 1.27))))
  (property "Value" "GND" (at 116.205 79.375 0) (show_name no) (do_not_autoplace no) (effects (font (size 1.27 1.27))))
  (property "Footprint" "" (at 116.205 74.295 0) (hide yes) (show_name no) (do_not_autoplace no) (effects (font (size 1.27 1.27))))
  (property "Datasheet" "" (at 116.205 74.295 0) (hide yes) (show_name no) (do_not_autoplace no) (effects (font (size 1.27 1.27))))
  (property "Description" "Power symbol creates a global label with name \"GND\" , ground" (at 116.205 74.295 0) (hide yes) (show_name no) (do_not_autoplace no) (effects (font (size 1.27 1.27))))
  (pin "1"))
 (symbol
  (lib_id "power:GND")
  (at 172.72 75.565 0)
  (unit 1)
  (body_style 1)
  (exclude_from_sim no)
  (in_bom yes)
  (on_board yes)
  (in_pos_files yes)
  (dnp no)
  (fields_autoplaced yes)
  (property "Reference" "#PWR054" (at 172.72 81.915 0) (hide yes) (show_name no) (do_not_autoplace no) (effects (font (size 1.27 1.27))))
  (property "Value" "GND" (at 172.72 80.645 0) (show_name no) (do_not_autoplace no) (effects (font (size 1.27 1.27))))
  (property "Footprint" "" (at 172.72 75.565 0) (hide yes) (show_name no) (do_not_autoplace no) (effects (font (size 1.27 1.27))))
  (property "Datasheet" "" (at 172.72 75.565 0) (hide yes) (show_name no) (do_not_autoplace no) (effects (font (size 1.27 1.27))))
  (property "Description" "Power symbol creates a global label with name \"GND\" , ground" (at 172.72 75.565 0) (hide yes) (show_name no) (do_not_autoplace no) (effects (font (size 1.27 1.27))))
  (pin "1"))
 (symbol
  (lib_id "Device:R")
  (at 167.005 50.165 0)
  (unit 1)
  (body_style 1)
  (exclude_from_sim no)
  (in_bom yes)
  (on_board yes)
  (in_pos_files yes)
  (dnp no)
  (fields_autoplaced yes)
  (property "Reference" "R32" (at 169.545 48.8949 0) (show_name no) (do_not_autoplace no) (effects (font (size 1.27 1.27)) (justify left)))
  (property "Value" "10K" (at 169.545 51.4349 0) (show_name no) (do_not_autoplace no) (effects (font (size 1.27 1.27)) (justify left)))
  (property "Footprint" "Resistor_SMD:R_0805_2012Metric" (at 165.227 50.165 90) (hide yes) (show_name no) (do_not_autoplace no) (effects (font (size 1.27 1.27))))
  (property "Datasheet" "" (at 167.005 50.165 0) (hide yes) (show_name no) (do_not_autoplace no) (effects (font (size 1.27 1.27))))
  (property "Description" "Resistor" (at 167.005 50.165 0) (hide yes) (show_name no) (do_not_autoplace no) (effects (font (size 1.27 1.27))))
  (pin "1")
  (pin "2"))
 (symbol
  (lib_id "TL3305AF260QG:TL3305AF260QG")
  (at 189.23 55.88 0)
  (unit 1)
  (body_style 1)
  (exclude_from_sim no)
  (in_bom yes)
  (on_board yes)
  (in_pos_files yes)
  (dnp no)
  (fields_autoplaced yes)
  (property "Reference" "S2" (at 189.23 48.26 0) (show_name no) (do_not_autoplace no) (effects (font (size 1.27 1.27))))
  (property "Value" "USLPT2819DT2TR" (at 189.23 50.8 0) (show_name no) (do_not_autoplace no) (effects (font (size 1.27 1.27))))
  (property "Footprint" "Footprints:SW_TL3305AF260QG" (at 189.23 55.88 0) (hide yes) (show_name no) (do_not_autoplace no) (effects (font (size 1.27 1.27)) (justify bottom)))
  (property "Datasheet" "" (at 189.23 55.88 0) (hide yes) (show_name no) (do_not_autoplace no) (effects (font (size 1.27 1.27))))
  (property "Description" "Tactile Switch SPST-NO Top Actuated Surface Mount" (at 189.23 55.88 0) (hide yes) (show_name no) (do_not_autoplace no) (effects (font (size 1.27 1.27)) (justify bottom)))
  (property "MF" "E-Switch" (at 189.23 55.88 0) (hide yes) (show_name no) (do_not_autoplace no) (effects (font (size 1.27 1.27)) (justify bottom)))
  (property "Check_prices" "https://www.snapeda.com/parts/TL3305AF260QG/E-Switch/view-part/?ref=eda" (at 189.23 55.88 0) (hide yes) (show_name no) (do_not_autoplace no) (effects (font (size 1.27 1.27)) (justify bottom)))
  (property "STANDARD" "Manufacturer recommendations" (at 189.23 55.88 0) (hide yes) (show_name no) (do_not_autoplace no) (effects (font (size 1.27 1.27)) (justify bottom)))
  (property "PARTREV" "C" (at 189.23 55.88 0) (hide yes) (show_name no) (do_not_autoplace no) (effects (font (size 1.27 1.27)) (justify bottom)))
  (property "SnapEDA_Link" "https://www.snapeda.com/parts/TL3305AF260QG/E-Switch/view-part/?ref=snap" (at 189.23 55.88 0) (hide yes) (show_name no) (do_not_autoplace no) (effects (font (size 1.27 1.27)) (justify bottom)))
  (property "MP" "TL3305AF260QG" (at 189.23 55.88 0) (hide yes) (show_name no) (do_not_autoplace no) (effects (font (size 1.27 1.27)) (justify bottom)))
  (property "MANUFACTURER" "E-Switch" (at 189.23 55.88 0) (hide yes) (show_name no) (do_not_autoplace no) (effects (font (size 1.27 1.27)) (justify bottom)))
  (property "MAXIMUM_PACKAGE_HEIGHT" "3.8mm" (at 189.23 55.88 0) (hide yes) (show_name no) (do_not_autoplace no) (effects (font (size 1.27 1.27)) (justify bottom)))
  (pin "4")
  (pin "1")
  (pin "3")
  (pin "2"))
 (symbol
  (lib_id "Device:C")
  (at 172.72 69.85 0)
  (unit 1)
  (body_style 1)
  (exclude_from_sim no)
  (in_bom yes)
  (on_board yes)
  (in_pos_files yes)
  (dnp no)
  (fields_autoplaced yes)
  (property "Reference" "C22" (at 176.53 68.5799 0) (show_name no) (do_not_autoplace no) (effects (font (size 1.27 1.27)) (justify left)))
  (property "Value" "0.1u" (at 176.53 71.1199 0) (show_name no) (do_not_autoplace no) (effects (font (size 1.27 1.27)) (justify left)))
  (property "Footprint" "Capacitor_SMD:C_0805_2012Metric" (at 173.6852 73.66 0) (hide yes) (show_name no) (do_not_autoplace no) (effects (font (size 1.27 1.27))))
  (property "Datasheet" "" (at 172.72 69.85 0) (hide yes) (show_name no) (do_not_autoplace no) (effects (font (size 1.27 1.27))))
  (property "Description" "Unpolarized capacitor" (at 172.72 69.85 0) (hide yes) (show_name no) (do_not_autoplace no) (effects (font (size 1.27 1.27))))
  (pin "2")
  (pin "1"))
 (symbol
  (lib_id "power:+3.3V")
  (at 29.845 27.305 0)
  (unit 1)
  (body_style 1)
  (exclude_from_sim no)
  (in_bom yes)
  (on_board yes)
  (in_pos_files yes)
  (dnp no)
  (fields_autoplaced yes)
  (property "Reference" "#PWR048" (at 29.845 31.115 0) (hide yes) (show_name no) (do_not_autoplace no) (effects (font (size 1.27 1.27))))
  (property "Value" "+3.3V" (at 29.845 22.225 0) (show_name no) (do_not_autoplace no) (effects (font (size 1.27 1.27))))
  (property "Footprint" "" (at 29.845 27.305 0) (hide yes) (show_name no) (do_not_autoplace no) (effects (font (size 1.27 1.27))))
  (property "Datasheet" "" (at 29.845 27.305 0) (hide yes) (show_name no) (do_not_autoplace no) (effects (font (size 1.27 1.27))))
  (property "Description" "Power symbol creates a global label with name \"+3.3V\"" (at 29.845 27.305 0) (hide yes) (show_name no) (do_not_autoplace no) (effects (font (size 1.27 1.27))))
  (pin "1"))
 (symbol
  (lib_id "Device:R")
  (at 132.08 110.49 90)
  (unit 1)
  (body_style 1)
  (exclude_from_sim no)
  (in_bom yes)
  (on_board yes)
  (in_pos_files yes)
  (dnp no)
  (fields_autoplaced yes)
  (property "Reference" "R33" (at 132.08 104.14 90) (show_name no) (do_not_autoplace no) (effects (font (size 1.27 1.27))))
  (property "Value" "10K" (at 132.08 106.68 90) (show_name no) (do_not_autoplace no) (effects (font (size 1.27 1.27))))
  (property "Footprint" "Resistor_SMD:R_0805_2012Metric" (at 132.08 112.268 90) (hide yes) (show_name no) (do_not_autoplace no) (effects (font (size 1.27 1.27))))
  (property "Datasheet" "" (at 132.08 110.49 0) (hide yes) (show_name no) (do_not_autoplace no) (effects (font (size 1.27 1.27))))
  (property "Description" "Resistor" (at 132.08 110.49 0) (hide yes) (show_name no) (do_not_autoplace no) (effects (font (size 1.27 1.27))))
  (pin "2")
  (pin "1"))
 (symbol
  (lib_id "power:GND")
  (at 140.97 69.85 0)
  (unit 1)
  (body_style 1)
  (exclude_from_sim no)
  (in_bom yes)
  (on_board yes)
  (in_pos_files yes)
  (dnp no)
  (fields_autoplaced yes)
  (property "Reference" "#PWR053" (at 140.97 76.2 0) (hide yes) (show_name no) (do_not_autoplace no) (effects (font (size 1.27 1.27))))
  (property "Value" "GND" (at 140.97 74.93 0) (show_name no) (do_not_autoplace no) (effects (font (size 1.27 1.27))))
  (property "Footprint" "" (at 140.97 69.85 0) (hide yes) (show_name no) (do_not_autoplace no) (effects (font (size 1.27 1.27))))
  (property "Datasheet" "" (at 140.97 69.85 0) (hide yes) (show_name no) (do_not_autoplace no) (effects (font (size 1.27 1.27))))
  (property "Description" "Power symbol creates a global label with name \"GND\" , ground" (at 140.97 69.85 0) (hide yes) (show_name no) (do_not_autoplace no) (effects (font (size 1.27 1.27))))
  (pin "1"))
 (symbol
  (lib_id "power:GND")
  (at 29.845 43.18 0)
  (unit 1)
  (body_style 1)
  (exclude_from_sim no)
  (in_bom yes)
  (on_board yes)
  (in_pos_files yes)
  (dnp no)
  (fields_autoplaced yes)
  (property "Reference" "#PWR049" (at 29.845 49.53 0) (hide yes) (show_name no) (do_not_autoplace no) (effects (font (size 1.27 1.27))))
  (property "Value" "GND" (at 29.845 48.26 0) (show_name no) (do_not_autoplace no) (effects (font (size 1.27 1.27))))
  (property "Footprint" "" (at 29.845 43.18 0) (hide yes) (show_name no) (do_not_autoplace no) (effects (font (size 1.27 1.27))))
  (property "Datasheet" "" (at 29.845 43.18 0) (hide yes) (show_name no) (do_not_autoplace no) (effects (font (size 1.27 1.27))))
  (property "Description" "Power symbol creates a global label with name \"GND\" , ground" (at 29.845 43.18 0) (hide yes) (show_name no) (do_not_autoplace no) (effects (font (size 1.27 1.27))))
  (pin "1"))
 (symbol
  (lib_id "Connector:Conn_01x05_Pin")
  (at 45.085 86.995 0)
  (mirror y)
  (unit 1)
  (body_style 1)
  (exclude_from_sim no)
  (in_bom yes)
  (on_board yes)
  (in_pos_files yes)
  (dnp no)
  (property "Reference" "J5" (at 44.45 76.835 0) (show_name no) (do_not_autoplace no) (effects (font (size 1.27 1.27))))
  (property "Value" "Conn_01x05_Pin" (at 44.45 79.375 0) (show_name no) (do_not_autoplace no) (effects (font (size 1.27 1.27))))
  (property "Footprint" "Connector_PinHeader_2.54mm:PinHeader_1x05_P2.54mm_Vertical" (at 45.085 86.995 0) (hide yes) (show_name no) (do_not_autoplace no) (effects (font (size 1.27 1.27))))
  (property "Datasheet" "" (at 45.085 86.995 0) (hide yes) (show_name no) (do_not_autoplace no) (effects (font (size 1.27 1.27))))
  (property "Description" "Generic connector, single row, 01x05, script generated" (at 45.085 86.995 0) (hide yes) (show_name no) (do_not_autoplace no) (effects (font (size 1.27 1.27))))
  (pin "1")
  (pin "2")
  (pin "4")
  (pin "5")
  (pin "3"))
 (symbol
  (lib_id "Device:C")
  (at 116.205 67.945 0)
  (unit 1)
  (body_style 1)
  (exclude_from_sim no)
  (in_bom yes)
  (on_board yes)
  (in_pos_files yes)
  (dnp no)
  (fields_autoplaced yes)
  (property "Reference" "C21" (at 119.38 66.6749 0) (show_name no) (do_not_autoplace no) (effects (font (size 1.27 1.27)) (justify left)))
  (property "Value" "0.1u" (at 119.38 69.2149 0) (show_name no) (do_not_autoplace no) (effects (font (size 1.27 1.27)) (justify left)))
  (property "Footprint" "Capacitor_SMD:C_0805_2012Metric" (at 117.1702 71.755 0) (hide yes) (show_name no) (do_not_autoplace no) (effects (font (size 1.27 1.27))))
  (property "Datasheet" "" (at 116.205 67.945 0) (hide yes) (show_name no) (do_not_autoplace no) (effects (font (size 1.27 1.27))))
  (property "Description" "Unpolarized capacitor" (at 116.205 67.945 0) (hide yes) (show_name no) (do_not_autoplace no) (effects (font (size 1.27 1.27))))
  (pin "2")
  (pin "1"))
 (symbol
  (lib_id "Connector:Conn_01x04_Pin")
  (at 43.18 35.56 0)
  (mirror y)
  (unit 1)
  (body_style 1)
  (exclude_from_sim no)
  (in_bom yes)
  (on_board yes)
  (in_pos_files yes)
  (dnp no)
  (property "Reference" "J4" (at 40.64 28.575 0) (show_name no) (do_not_autoplace no) (effects (font (size 1.27 1.27))))
  (property "Value" "Conn_01x04_Pin" (at 41.91 43.815 0) (show_name no) (do_not_autoplace no) (effects (font (size 1.27 1.27))))
  (property "Footprint" "Connector_PinHeader_2.54mm:PinHeader_1x04_P2.54mm_Vertical" (at 43.18 35.56 0) (hide yes) (show_name no) (do_not_autoplace no) (effects (font (size 1.27 1.27))))
  (property "Datasheet" "" (at 43.18 35.56 0) (hide yes) (show_name no) (do_not_autoplace no) (effects (font (size 1.27 1.27))))
  (property "Description" "Generic connector, single row, 01x04, script generated" (at 43.18 35.56 0) (hide yes) (show_name no) (do_not_autoplace no) (effects (font (size 1.27 1.27))))
  (pin "4")
  (pin "3")
  (pin "1")
  (pin "2"))
 (symbol
  (lib_id "PCM_Transistor_BJT_AKL:BC817")
  (at 149.225 110.49 0)
  (unit 1)
  (body_style 1)
  (exclude_from_sim no)
  (in_bom yes)
  (on_board yes)
  (in_pos_files yes)
  (dnp no)
  (fields_autoplaced yes)
  (property "Reference" "Q2" (at 154.94 109.2199 0) (show_name no) (do_not_autoplace no) (effects (font (size 1.27 1.27)) (justify left)))
  (property "Value" "BC817" (at 154.94 111.7599 0) (show_name no) (do_not_autoplace no) (effects (font (size 1.27 1.27)) (justify left)))
  (property "Footprint" "PCM_Package_TO_SOT_SMD_AKL:SOT-23" (at 154.305 107.95 0) (hide yes) (show_name no) (do_not_autoplace no) (effects (font (size 1.27 1.27))))
  (property "Datasheet" "https://www.tme.eu/Document/7b5ea7386544f524d0315334956093bb/BC817-16.215.pdf" (at 149.225 110.49 0) (hide yes) (show_name no) (do_not_autoplace no) (effects (font (size 1.27 1.27))))
  (property "Description" "NPN SOT-23 transistor, 45V, 500mA, 250mW, Complementary to BC807, Alternate KiCAD Library" (at 149.225 110.49 0) (hide yes) (show_name no) (do_not_autoplace no) (effects (font (size 1.27 1.27))))
  (pin "2")
  (pin "1")
  (pin "3"))
 (symbol
  (lib_id "power:GND")
  (at 34.925 95.25 0)
  (unit 1)
  (body_style 1)
  (exclude_from_sim no)
  (in_bom yes)
  (on_board yes)
  (in_pos_files yes)
  (dnp no)
  (fields_autoplaced yes)
  (property "Reference" "#PWR050" (at 34.925 101.6 0) (hide yes) (show_name no) (do_not_autoplace no) (effects (font (size 1.27 1.27))))
  (property "Value" "GND" (at 34.925 100.33 0) (show_name no) (do_not_autoplace no) (effects (font (size 1.27 1.27))))
  (property "Footprint" "" (at 34.925 95.25 0) (hide yes) (show_name no) (do_not_autoplace no) (effects (font (size 1.27 1.27))))
  (property "Datasheet" "" (at 34.925 95.25 0) (hide yes) (show_name no) (do_not_autoplace no) (effects (font (size 1.27 1.27))))
  (property "Description" "Power symbol creates a global label with name \"GND\" , ground" (at 34.925 95.25 0) (hide yes) (show_name no) (do_not_autoplace no) (effects (font (size 1.27 1.27))))
  (pin "1"))
 (symbol
  (lib_id "Device:R")
  (at 132.715 132.08 90)
  (unit 1)
  (body_style 1)
  (exclude_from_sim no)
  (in_bom yes)
  (on_board yes)
  (in_pos_files yes)
  (dnp no)
  (fields_autoplaced yes)
  (property "Reference" "R34" (at 132.715 125.73 90) (show_name no) (do_not_autoplace no) (effects (font (size 1.27 1.27))))
  (property "Value" "10K" (at 132.715 128.27 90) (show_name no) (do_not_autoplace no) (effects (font (size 1.27 1.27))))
  (property "Footprint" "Resistor_SMD:R_0805_2012Metric" (at 132.715 133.858 90) (hide yes) (show_name no) (do_not_autoplace no) (effects (font (size 1.27 1.27))))
  (property "Datasheet" "" (at 132.715 132.08 0) (hide yes) (show_name no) (do_not_autoplace no) (effects (font (size 1.27 1.27))))
  (property "Description" "Resistor" (at 132.715 132.08 0) (hide yes) (show_name no) (do_not_autoplace no) (effects (font (size 1.27 1.27))))
  (pin "2")
  (pin "1"))
 (symbol
  (lib_id "PCM_Transistor_BJT_AKL:BC817")
  (at 149.225 132.08 0)
  (mirror x)
  (unit 1)
  (body_style 1)
  (exclude_from_sim no)
  (in_bom yes)
  (on_board yes)
  (in_pos_files yes)
  (dnp no)
  (property "Reference" "Q3" (at 154.94 133.3501 0) (show_name no) (do_not_autoplace no) (effects (font (size 1.27 1.27)) (justify left)))
  (property "Value" "BC817" (at 154.94 130.8101 0) (show_name no) (do_not_autoplace no) (effects (font (size 1.27 1.27)) (justify left)))
  (property "Footprint" "PCM_Package_TO_SOT_SMD_AKL:SOT-23" (at 154.305 134.62 0) (hide yes) (show_name no) (do_not_autoplace no) (effects (font (size 1.27 1.27))))
  (property "Datasheet" "https://www.tme.eu/Document/7b5ea7386544f524d0315334956093bb/BC817-16.215.pdf" (at 149.225 132.08 0) (hide yes) (show_name no) (do_not_autoplace no) (effects (font (size 1.27 1.27))))
  (property "Description" "NPN SOT-23 transistor, 45V, 500mA, 250mW, Complementary to BC807, Alternate KiCAD Library" (at 149.225 132.08 0) (hide yes) (show_name no) (do_not_autoplace no) (effects (font (size 1.27 1.27))))
  (pin "2")
  (pin "1")
  (pin "3")))
